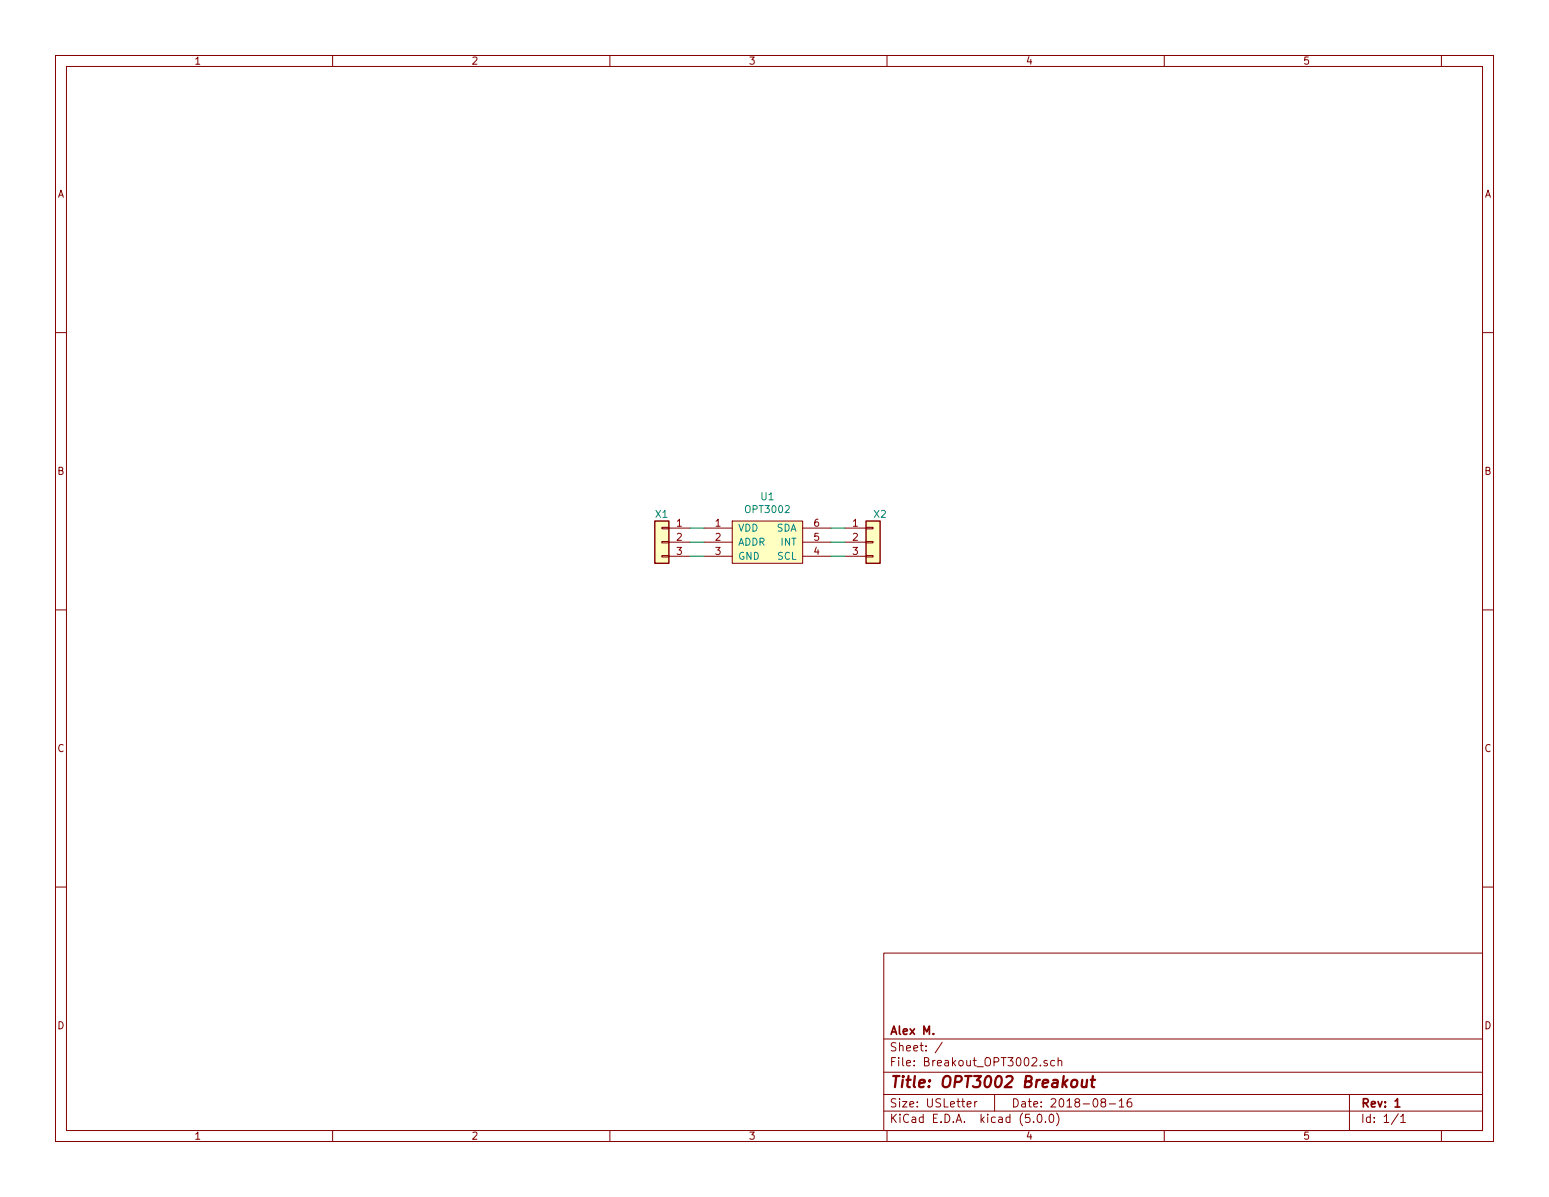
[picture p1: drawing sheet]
EESchema Schematic File Version 4
EELAYER 26 0
EELAYER END
$Descr USLetter 11000 8500
encoding utf-8
Sheet 1 1
Title "OPT3002 Breakout"
Date "2018-08-16"
Rev "1"
Comp "Alex M."
Comment1 ""
Comment2 ""
Comment3 ""
Comment4 ""
$EndDescr
$Comp
L AlexComponents:OPT3002 U1
U 1 1
P 5450 3850
F 0 "U1" H 5450 4175 50  0000 C CNN
F 1 "OPT3002" H 5450 4084 50  0000 C CNN
F 2 "Housings_DFN_QFN:DFN-6-1EP_2x2mm_Pitch0.65mm" H 5200 3350 50  0001 L CNN
F 3 "http://www.ti.com/lit/ds/symlink/opt3002.pdf" H 5200 3450 50  0001 L CNN
F 4 "296-47274-1-ND" H 5200 3550 50  0001 L CNN "DigiKey Part Number"
	1    5450 3850
	1    0    0    -1  
$EndComp
$Comp
L Connector_Generic:Conn_01x03 X2
U 1 1
P 6200 3850
F 0 "X2" H 6200 4050 50  0000 L CNN
F 1 "Conn_01x03" H 6150 3550 50  0001 L CNN
F 2 "Pin_Headers:Pin_Header_Straight_1x03_Pitch2.54mm" H 6200 3850 50  0001 C CNN
F 3 "~" H 6200 3850 50  0001 C CNN
	1    6200 3850
	1    0    0    -1  
$EndComp
$Comp
L Connector_Generic:Conn_01x03 X1
U 1 1
P 4700 3850
F 0 "X1" H 4700 4050 50  0000 C CNN
F 1 "Conn_01x03" H 4550 3550 50  0001 C CNN
F 2 "Pin_Headers:Pin_Header_Straight_1x03_Pitch2.54mm" H 4700 3850 50  0001 C CNN
F 3 "~" H 4700 3850 50  0001 C CNN
	1    4700 3850
	-1   0    0    -1  
$EndComp
Wire Wire Line
	4900 3750 5000 3750
Wire Wire Line
	4900 3850 5000 3850
Wire Wire Line
	4900 3950 5000 3950
Wire Wire Line
	5900 3750 6000 3750
Wire Wire Line
	5900 3850 6000 3850
Wire Wire Line
	5900 3950 6000 3950
$EndSCHEMATC
